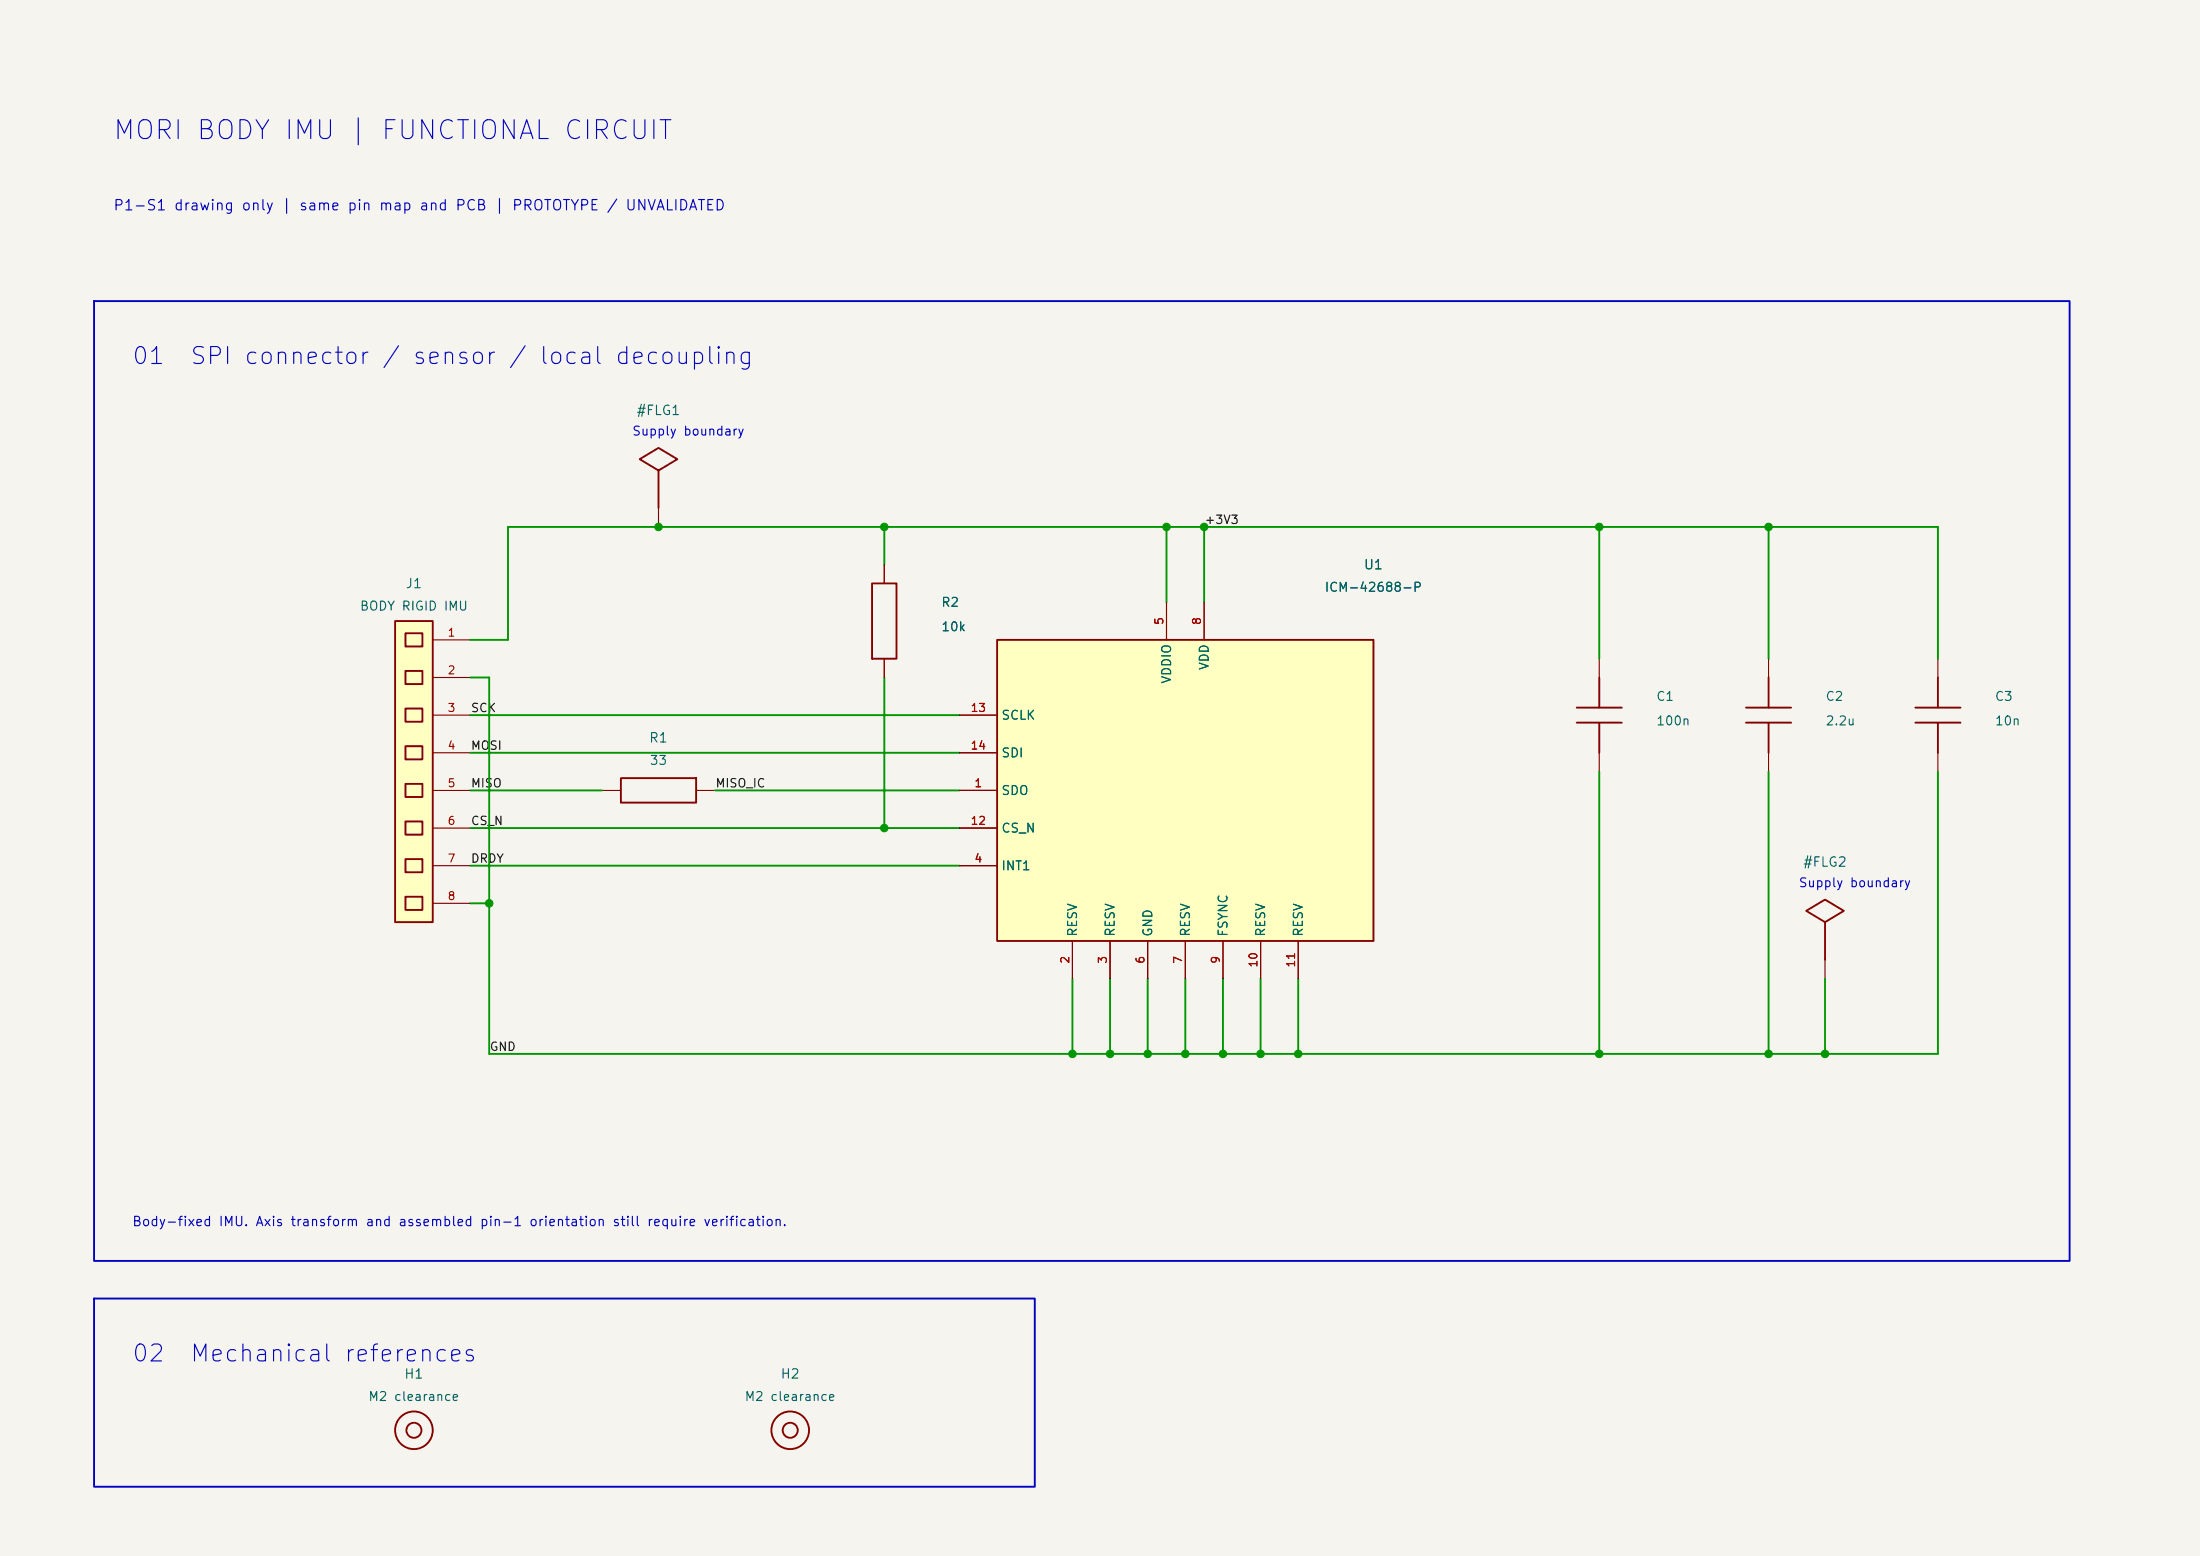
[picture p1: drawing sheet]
<svg xmlns="http://www.w3.org/2000/svg" width="297mm" height="210mm" viewBox="0 0 297 210" stroke-linecap="round" stroke-linejoin="round" font-family="sans-serif">
<path d="M0 0h297v210h-297z" fill="#f5f4ef" stroke="#f5f4ef" stroke-width=".14"/>
<g fill="none" stroke="#840000" stroke-width=".25">
<path d="M88.9 63.5l2.5-1.5-2.5-1.5-2.5 1.5 2.5 1.5v5.1M117.7 78.7h3.3v10.2h-3.3z"/>
<circle cx="55.9" cy="193" r="2.54"/>
<circle cx="55.9" cy="193" r="1.02"/>
<circle cx="106.7" cy="193" r="2.54"/>
<circle cx="106.7" cy="193" r="1.02"/>
</g>
<path d="M88.9 68.6v2.5M119.4 76.2v2.5M119.4 88.9v2.5" fill="none" stroke="#840000" stroke-width=".15"/>
<g fill="#ffffc2">
<path d="M53.3 83.8h5.1v40.7h-5.1z"/>
<path d="M54.7 85.5h2.3v1.7h-2.3z"/>
<path d="M54.7 90.6h2.3v1.7h-2.3z"/>
<path d="M54.7 95.6h2.3v1.8h-2.3z"/>
<path d="M54.7 100.7h2.3v1.8h-2.3z"/>
<path d="M54.7 105.8h2.3v1.8h-2.3z"/>
<path d="M54.7 110.9h2.3v1.7h-2.3z"/>
<path d="M54.7 116h2.3v1.7h-2.3z"/>
<path d="M54.7 121h2.3v1.8h-2.3z"/>
</g>
<g fill="none" stroke="#840000" stroke-width=".25">
<path d="M53.3 83.8h5.1v40.7h-5.1zM54.7 85.5h2.3v1.7h-2.3zM54.7 90.6h2.3v1.7h-2.3zM54.7 95.6h2.3v1.8h-2.3zM212.9 95.5h6M212.9 97.5h6M215.9 91.4v4.1M215.9 97.5v4.1M235.7 95.5h6.1M235.7 97.5h6.1M238.8 91.4v4.1M238.8 97.5v4.1"/>
<path d="M258.6 95.5h6.1M258.6 97.5h6.1M261.6 91.4v4.1M261.6 97.5v4.1M54.7 100.7h2.3v1.8h-2.3zM54.7 105.8h2.3v1.8h-2.3zM54.7 110.9h2.3v1.7h-2.3zM54.7 116h2.3v1.7h-2.3zM83.8 105h10.2v3.3h-10.2zM54.7 121h2.3v1.8h-2.3zM246.4 124.5l2.5-1.6-2.5-1.5-2.6 1.5 2.6 1.6v5"/>
</g>
<g fill="none" stroke="#840000" stroke-width=".15">
<path d="M58.4 86.4h5.1M58.4 91.4h5.1M58.4 96.5h5.1M215.9 88.9v2.5M238.8 88.9v2.5M261.6 88.9v2.5M58.4 101.6h5.1M58.4 106.7h5.1M58.4 111.8h5.1M58.4 116.8h5.1M81.3 106.7h2.5M94 106.7h2.5"/>
<path d="M215.9 101.6v2.5M238.8 101.6v2.5M261.6 101.6v2.5M58.4 121.9h5.1M246.4 129.5v2.6"/>
</g>
<path d="M134.6 86.4h50.8v40.6h-50.8z" fill="#ffffc2"/>
<path d="M134.6 86.4h50.8v40.6h-50.8z" fill="none" stroke="#840000" stroke-width=".25"/>
<g fill="none" stroke="#840000" stroke-width=".15">
<path d="M119.4 76.2v2.5M119.4 88.9v2.5M129.5 96.5h5.1M157.5 81.3v5.1M162.6 81.3v5.1M129.5 106.7h5.1M129.5 116.8h5.1M129.5 111.8h5.1M129.5 101.6h5.1M144.8 127v5.1M149.9 127v5.1M154.9 127v5.1"/>
<path d="M160 127v5.1M165.1 127v5.1M170.2 127v5.1M175.3 127v5.1"/>
</g>
<g fill="none" stroke="#009600" stroke-width=".25">
<path d="M119.4 71.1v5.1M157.5 71.1v10.2M162.6 71.1v10.2M215.9 71.1v17.8M238.8 71.1v17.8M63.5 86.4h5.1v-15.3h193v17.8M63.5 91.4h2.5v50.8h195.6v-38.1M63.5 96.5h66M66 96.5h.1M119.4 96.5h.1M119.4 91.4v20.4M63.5 106.7h17.8"/>
<path d="M63.5 101.6h66M63.5 111.8h66M63.5 116.8h66M66 106.7h.1M66 101.6h.1M66 111.8h.1M66 116.8h.1M96.5 106.7h33M119.4 101.6h.1M119.4 106.7h.1M215.9 104.1v38.1M238.8 104.1v38.1"/>
<path d="M63.5 121.9h2.5M144.8 132.1v10.1M149.9 132.1v10.1M154.9 132.1v10.1M160 132.1v10.1M165.1 132.1v10.1M170.2 132.1v10.1M175.3 132.1v10.1M246.4 132.1v10.1"/>
</g>
<g fill="#009600" stroke="#009600" stroke-width=".14">
<circle cx="66" cy="106.7" r=".13"/>
<circle cx="66" cy="101.6" r=".13"/>
<circle cx="119.4" cy="101.6" r=".13"/>
<circle cx="66" cy="96.5" r=".13"/>
<circle cx="119.4" cy="96.5" r=".13"/>
<circle cx="66" cy="111.8" r=".13"/>
<circle cx="66" cy="116.8" r=".13"/>
<circle cx="119.4" cy="106.7" r=".13"/>
<circle cx="170.2" cy="142.2" r=".51"/>
<circle cx="175.3" cy="142.2" r=".51"/>
<circle cx="165.1" cy="142.2" r=".51"/>
<circle cx="66" cy="121.9" r=".51"/>
<circle cx="119.4" cy="111.8" r=".51"/>
<circle cx="119.4" cy="71.1" r=".51"/>
<circle cx="162.6" cy="71.1" r=".51"/>
<circle cx="157.5" cy="71.1" r=".51"/>
<circle cx="88.9" cy="71.1" r=".51"/>
<circle cx="144.8" cy="142.2" r=".51"/>
<circle cx="160" cy="142.2" r=".51"/>
<circle cx="149.9" cy="142.2" r=".51"/>
<circle cx="154.9" cy="142.2" r=".51"/>
<circle cx="215.9" cy="142.2" r=".51"/>
<circle cx="215.9" cy="71.1" r=".51"/>
<circle cx="238.8" cy="71.1" r=".51"/>
<circle cx="246.4" cy="142.2" r=".51"/>
<circle cx="238.8" cy="142.2" r=".51"/>
</g>
<path d="M12.7 40.6h266.7v129.6h-266.7zM12.7 175.3h127v25.4h-127z" fill="none" stroke="#0000c2" stroke-width=".25"/>
<text font-size="2.5" fill="#0000c2" x="15.1" y="19.5">MORI BODY IMU | FUNCTIONAL CIRCUIT</text>
<g font-size="2.3" fill="#0000c2">
<text x="17.7" y="49.8">01</text>
<text x="25.5" y="49.8">SPI connector / sensor / local decoupling</text>
<text x="17.7" y="184.4">02</text>
<text x="25.5" y="184.4">Mechanical references</text>
</g>
<text font-size="1.4" fill="#0000c2" x="15.2" y="28.8">P1-S1 drawing only | same pin map and PCB | PROTOTYPE / UNVALIDATED</text>
<g font-size="1.3" fill="#006464">
<text x="85.8" y="56.3">#FLG1</text>
<text x="184" y="77.2">U1</text>
<text x="54.7" y="79.7">J1</text>
<text x="87.5" y="100.5">R1</text>
<text x="243.3" y="117.3">#FLG2</text>
<text x="54.5" y="186.4">H1</text>
<text x="105.3" y="186.4">H2</text>
</g>
<text font-size="1.3" fill="#0000c2" x="17.8" y="165.8">Body-fixed IMU. Axis transform and assembled pin-1 orientation still require verification.</text>
<g font-size="1.2" fill="#0000c2">
<text x="85.3" y="59.1">Supply boundary</text>
<text x="242.7" y="120">Supply boundary</text>
</g>
<g font-size="1.2" fill="#006464">
<text x="48.5" y="82.7">BODY RIGID IMU</text>
<text x="127" y="82.2">R2</text>
<text x="178.7" y="80.2">ICM-42688-P</text>
<text x="127" y="85.5">10k</text>
<text x="158.4" y="92.4" transform="rotate(-90 158.4 92.4)">VDDIO</text>
<text x="163.5" y="90.5" transform="rotate(-90 163.5 90.5)">VDD</text>
<text x="223.5" y="94.9">C1</text>
<text x="246.4" y="94.9">C2</text>
<text x="269.2" y="94.9">C3</text>
<text x="135.1" y="97.4">SCLK</text>
<text x="223.5" y="98.2">100n</text>
<text x="246.4" y="98.2">2.2u</text>
<text x="269.2" y="98.2">10n</text>
<text x="87.6" y="103.5">33</text>
<text x="135.1" y="107.6">SDO</text>
<text x="135.1" y="102.5">SDI</text>
<text x="135.1" y="112.7">CS_N</text>
<text x="135.1" y="117.8">INT1</text>
<text x="145.7" y="126.5" transform="rotate(-90 145.7 126.5)">RESV</text>
<text x="150.8" y="126.5" transform="rotate(-90 150.8 126.5)">RESV</text>
<text x="155.9" y="126.5" transform="rotate(-90 155.9 126.5)">GND</text>
<text x="160.9" y="126.5" transform="rotate(-90 160.9 126.5)">RESV</text>
<text x="166" y="126.5" transform="rotate(-90 166 126.5)">FSYNC</text>
<text x="171.1" y="126.5" transform="rotate(-90 171.1 126.5)">RESV</text>
<text x="176.2" y="126.5" transform="rotate(-90 176.2 126.5)">RESV</text>
<text x="49.6" y="189.4">M2 clearance</text>
<text x="100.4" y="189.4">M2 clearance</text>
</g>
<g font-size="1.1" fill="#0f0f0f">
<text x="162.5" y="71">+3V3</text>
<text x="63.5" y="96.4">SCK</text>
<text x="63.5" y="101.5">MOSI</text>
<text x="63.5" y="106.6">MISO</text>
<text x="96.5" y="106.6">MISO_IC</text>
<text x="63.5" y="111.6">CS_N</text>
<text x="63.5" y="116.7">DRDY</text>
<text x="66" y="142.1">GND</text>
</g>
<g font-size="1.1" fill="#a90000">
<text x="60.3" y="86.2">1</text>
<text x="157.3" y="84.4" transform="rotate(-90 157.3 84.4)">5</text>
<text x="162.4" y="84.4" transform="rotate(-90 162.4 84.4)">8</text>
<text x="60.3" y="91.3">2</text>
<text x="60.3" y="96.4">3</text>
<text x="60.3" y="101.4">4</text>
<text x="130.9" y="96.4">13</text>
<text x="130.9" y="101.4">14</text>
<text x="60.3" y="106.5">5</text>
<text x="131.5" y="106.5">1</text>
<text x="60.3" y="111.6">6</text>
<text x="130.9" y="111.6">12</text>
<text x="60.3" y="116.7">7</text>
<text x="131.5" y="116.7">4</text>
<text x="60.3" y="121.8">8</text>
<text x="144.6" y="130.2" transform="rotate(-90 144.6 130.2)">2</text>
<text x="149.7" y="130.2" transform="rotate(-90 149.7 130.2)">3</text>
<text x="154.8" y="130.2" transform="rotate(-90 154.8 130.2)">6</text>
<text x="159.9" y="130.2" transform="rotate(-90 159.9 130.2)">7</text>
<text x="164.9" y="130.2" transform="rotate(-90 164.9 130.2)">9</text>
<text x="170" y="130.7" transform="rotate(-90 170 130.7)">10</text>
<text x="175.1" y="130.7" transform="rotate(-90 175.1 130.7)">11</text>
</g>
</svg>
